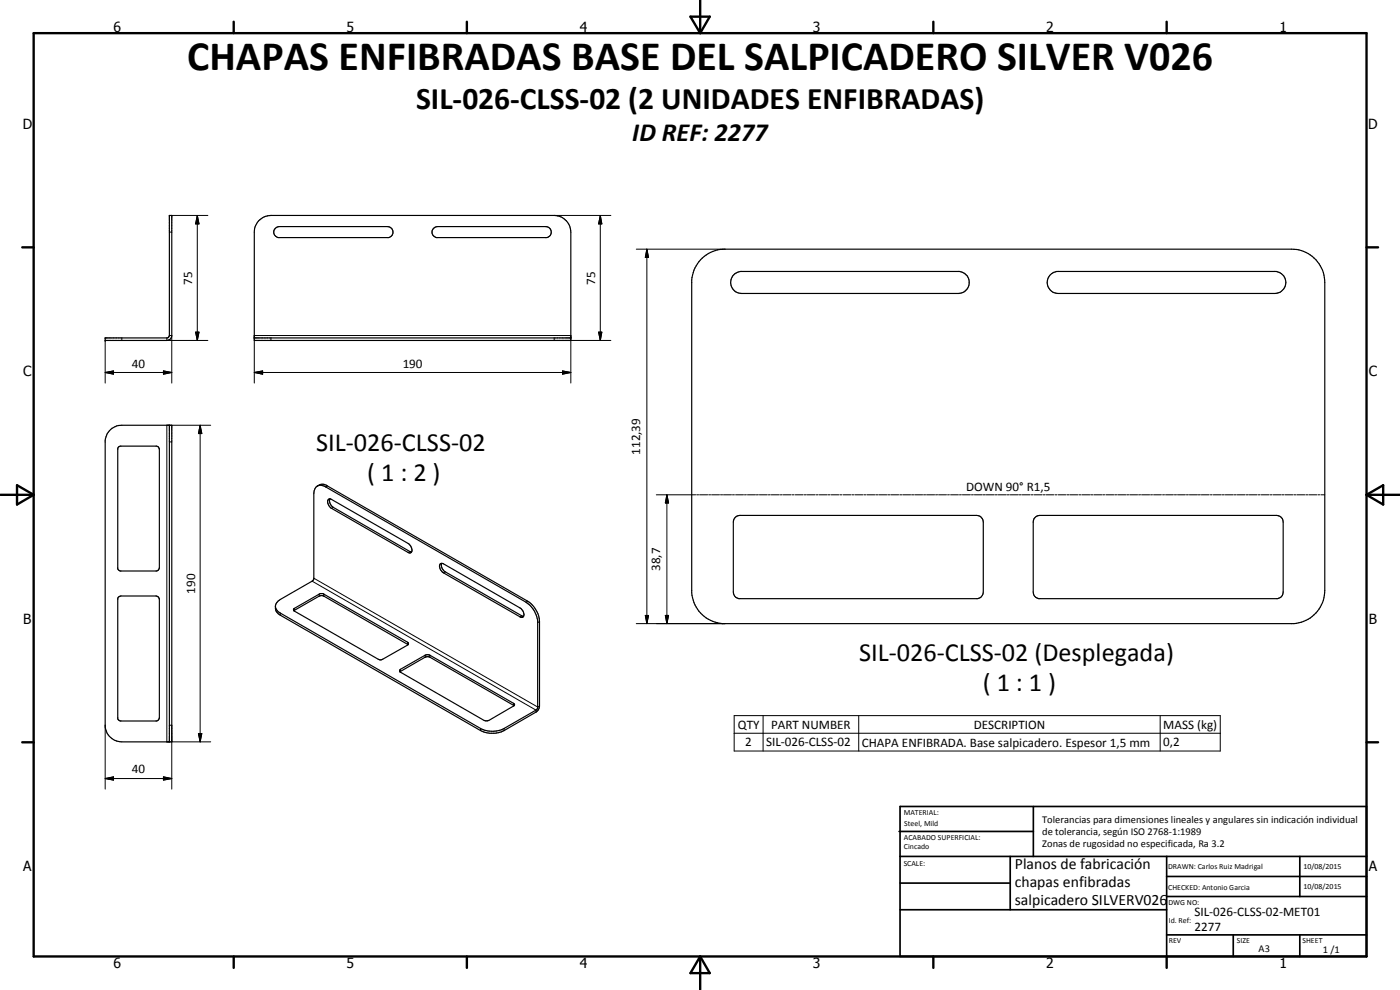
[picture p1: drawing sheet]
<svg xmlns="http://www.w3.org/2000/svg" width="420mm" height="297mm" viewBox="0 0 420 297" stroke-linecap="round" stroke-linejoin="round" font-family="sans-serif">
<g fill="none" stroke="#000" stroke-width=".35">
<path d="M50.8 64.6h.8l-.1 36.6-.4 .5-1 .5h-18.5v-.8h18.6l.5-.4zM77.6 66.3a5 5 0 0 1 3.7-1.7h85a5 5 0 0 1 5 5v32.6h-95v-32.6l.2-1.5zM82.5 68.7l.5-.5 .8-.2h32.5a1.67 1.67 0 0 1 1.6 1.5 1.67 1.67 0 0 1-1.3 1.8h-33.1a1.63 1.63 0 0 1-1-2.6zM130 68.7l.5-.5 .8-.2h32.5a1.67 1.67 0 0 1 1.6 1.5 1.67 1.67 0 0 1-1.3 1.8h-33.1a1.63 1.63 0 0 1-1-2.6zM210.3 77.9a10 10 0 0 1 7.3-3.1h170a10 10 0 0 1 10 10v92.4a10 10 0 0 1-9.3 9.9h-171.5a10.1 10.1 0 0 1-9.2-9.2v-93.9a10 10 0 0 1 2.7-6.1zM220 82.7l.5-.6 1.7-.7h65.8a3.3 3.3 0 0 1 2.9 3.5 3.3 3.3 0 0 1-3.3 3.2h-65a3.3 3.3 0 0 1-3-1.9 3.3 3.3 0 0 1 .4-3.5zM315.2 82.4l1.1-.7 .8-.3h65.9a3.3 3.3 0 0 1 2.9 3.5 3.3 3.3 0 0 1-3.3 3.2h-65a3.3 3.3 0 0 1-3.1-2.1 3.3 3.3 0 0 1 .7-3.6zM76.3 101.4h95M32.8 129.2l.8-.7 1.9-.8 16.1-.1v95h-15a5 5 0 0 1-5-4.5v-86l.4-1.5zM35.5 134.2l.6-.3h10.9l.4 .1 .4 .6v35.7l-.4 .8-.4 .2h-10.9l-.7-.5-.1-36.2zM50.8 127.6v95M95.2 145.8a2.38 2.38 0 0 1 3 0l60.2 34.6a8 8 0 0 1 3.5 6.1v25.3l-.2 .8-.6 .9-9.8 5.7a7.8 7.8 0 0 1-7.1 0l-60.1-34.6a2.62 2.62 0 0 1-1.5-2.4 2.62 2.62 0 0 1 1.5-2.3l9.6-5.5 .4-.6 .1-25.7a2.17 2.17 0 0 1 1-2.3 2.17 2.17 0 0 1 2.5 .3l60.1 34.6a7.8 7.8 0 0 1 3.6 5.7l-.1 26.1-.4 .6-9.6 5.5a7.8 7.8 0 0 1-7.1 0l-60.1-34.7-1.1-.9-.3-.9"/>
<path d="M98.5 150l.4-.3 .6 .2 23 13.2a1.98 1.98 0 0 1 .8 2.8l-.8-.1-23-13.3a2.32 2.32 0 0 1-1-2.5zM99 149.6a2.19 2.19 0 0 0 1 2.6l23.5 13.4M220.5 155.4l.6-.5 1-.3h71a2 2 0 0 1 2 2v21a2.09 2.09 0 0 1-1.7 2h-71.7a1.98 1.98 0 0 1-1.6-2v-21zM310.5 155.4l.6-.5 1-.3h71a2 2 0 0 1 2 2v21a1.98 1.98 0 0 1-1.7 2h-71.7a1.98 1.98 0 0 1-1.6-2v-21zM35.5 179.2l.8-.4h10.5l.6 .3 .4 .5v35.7l-.4 .8-.4 .2h-10.9l-.7-.5-.1-36.2zM132.2 169.2h.9l23 13.2a1.96 1.96 0 0 1 .8 2.8h-.6l-23.2-13.3a2.09 2.09 0 0 1-.9-2.7zM132.6 169a2.23 2.23 0 0 0 1 2.6l23.5 13.4M88.2 183.3l7.6-4.4 1-.2 25.7 14.7M88.2 183.3l-.1-.4 .2-.4 7.5-4.2 1-.2 25.5 14.6 .3 .3-.1 .4M88.2 183.3l25.7 14.7 1-.2 7.6-4.4M120 201.6l25.7 14.7 1-.1 7.6-4.4M120 201.6l-.1-.4 .3-.4 7.4-4.2 1.3-.1 25.2 14.5 .3 .4-.1 .4"/>
<path d="M120 201.6l7.6-4.4 1.3-.1 25.4 14.7"/>
</g>
<g fill="none" stroke="#000" stroke-width=".3">
<path d="M50.8 69.6h.8M51.6 64.6h10.8M59.2 64.6l.5 2.6h-1zM59.2 64.6v37.6M166.3 64.6h17M180.2 64.6l.4 2.6h-.9zM180.2 64.6v37.6M191 74.8h26.6M194.1 74.8l.5 2.5h-.9zM194.1 74.8v112.3M58.7 99.7h1l-.5 2.5zM179.7 99.7h.9l-.4 2.5z"/>
<path d="M31.6 111.8l2.5-.5v1zM31.6 111.8h20M31.6 102.2v12.7M36.6 101.4v.8M49.1 111.3l2.5 .5-2.5 .5zM50.1 101.4v.8h12.3M50.8 100.7h.8v14.2M76.3 111.8l2.5-.5v1zM76.3 114.9v-14.2h95v14.2M76.3 111.8h95M81.3 101.4v.8M166.3 101.4v.8h17"/>
<path d="M168.8 111.3l2.5 .5-2.5 .5zM50.8 132.6h.8M60.1 127.6l.5 2.5h-1zM60.1 127.6v95M63.2 127.6h-13.1v95h13.1M98.2 145.8l-.5 .3M100 152.2l-.5 .3M197 148.5h11.8M200.1 148.5l.5 2.4h-.9zM200.1 148.5v38.6M209.1 148.5h.6M210 148.5h2.4"/>
<path d="M212.7 148.5h.6M213.6 148.5h2.3M216.2 148.5h.7M217.1 148.5h2.4M219.8 148.5h.6M220.8 148.5h2.3M223.4 148.5h.6M224.3 148.5h2.4M227 148.5h.6M227.9 148.5h2.4M230.6 148.5h.6M231.5 148.5h2.4"/>
<path d="M234.2 148.5h.6M235.1 148.5h2.3M237.8 148.5h.5M238.7 148.5h2.3M241.3 148.5h.7M242.2 148.5h2.4M244.9 148.5h.6M245.8 148.5h2.4M248.5 148.5h.6M249.4 148.5h2.4M252.1 148.5h.6M253 148.5h2.4"/>
<path d="M255.7 148.5h.6M256.6 148.5h2.4M259.3 148.5h.6M260.2 148.5h2.3M262.8 148.5h.6M263.7 148.5h2.4M266.4 148.5h.6M267.3 148.5h2.4M270 148.5h.6M270.9 148.5h2.4M273.6 148.5h.6M274.5 148.5h2.4"/>
<path d="M277.2 148.5h.6M278.1 148.5h2.4M280.8 148.5h.6M281.7 148.5h2.3M284.4 148.5h.5M285.3 148.5h2.3M287.9 148.5h.6M288.8 148.5h2.4M291.5 148.5h.6M292.4 148.5h2.4M295.1 148.5h.6M296 148.5h2.4"/>
<path d="M298.7 148.5h.6M299.6 148.5h2.4M302.3 148.5h.6M303.2 148.5h2.4M305.8 148.5h.7M306.8 148.5h2.3M309.4 148.5h.6M310.3 148.5h2.4M313 148.5h.6M313.9 148.5h2.4M316.6 148.5h.6M317.5 148.5h2.4"/>
<path d="M320.2 148.5h.6M321.1 148.5h2.4M323.8 148.5h.6M324.7 148.5h2.4M327.4 148.5h.6M328.3 148.5h2.4M331 148.5h.5M331.9 148.5h2.4M334.5 148.5h.6M335.4 148.5h2.5M338.1 148.5h.6M339 148.5h2.4"/>
<path d="M341.7 148.5h.6M342.6 148.5h2.4M345.3 148.5h.6M346.2 148.5h2.4M348.9 148.5h.6M349.8 148.5h2.4M352.5 148.5h.6M353.4 148.5h2.4M356.1 148.5h.5M356.9 148.5h2.5M359.6 148.5h.6M360.5 148.5h2.4"/>
<path d="M363.3 148.5h.5M364.1 148.5h2.4M366.8 148.5h.6M367.7 148.5h2.4M370.4 148.5h.6M371.3 148.5h2.4M374 148.5h.6M374.9 148.5h2.4M377.6 148.5h.6M378.4 148.5h2.5M381.2 148.5h.6M382 148.5h2.5"/>
<path d="M384.7 148.5h.6M385.6 148.5h2.4M388.3 148.5h.6M389.2 148.5h2.4M391.9 148.5h.6M392.8 148.5h2.4M395.5 148.5h.6M396.4 148.5h1.2M93.7 174.4l67.2 38.7v.6M94.2 173.5l67.2 38.6 .5-.3M95.8 178.3v.6M97.2 178.3v.6"/>
<path d="M123 165.5l-.5 .3M133.6 171.6l-.5 .3M84.1 183.9v.7M88.3 182.5v.6M122.3 192.7v.6M127.6 196.6v.6M129 196.6v.6M156.6 184.8l-.5 .3M158.4 180.4l-.6 .3M161.9 186.5l-.5 .3M191 187.1h26.6M193.7 184.7h.9l-.5 2.4z"/>
<path d="M199.7 184.7h.9l-.5 2.4zM31.6 217.6v19.2M50.8 217.6h.8v19.2M120.2 200.8v.7M144.2 218.6v.6M151.3 218.6v.6M154.1 211v.6M220.3 214.7h145.9v10.6h-145.9zM229 214.7v10.6M257.7 214.7v10.6M348.2 214.7v10.6M31.6 233.6l2.5-.5v1z"/>
<path d="M31.6 233.6h20M49.1 233.1l2.5 .5-2.5 .5zM59.6 220.1h1l-.5 2.5zM220.3 220h145.9"/>
</g>
<g fill="#000">
<circle cx="31.6" cy="101.4" r=".18"/>
<circle cx="31.6" cy="102.2" r=".18"/>
<circle cx="76.3" cy="101.4" r=".18"/>
<circle cx="171.3" cy="101.4" r=".18"/>
</g>
<g fill="none" stroke="#000" stroke-width=".71">
<path d="M10.1 9.9h400v277.1h-400zM70.1 6.5v3.4M140.1 6.5v3.4M207.2 5h5.8l-2.9 4.9zM210.1 0v9.9M280.1 6.5v3.4M350.1 6.5v3.4M6.7 74.2h3.4M410.1 74.2h3.5M.1 148.5h10M5.1 145.6l5 2.9-5 2.9zM410.1 148.5h10"/>
<path d="M410.1 148.5l5-2.9v5.8zM6.7 222.7h3.4M410.1 222.7h3.5M70.1 287v3.4M140.1 287v3.4M210.1 287v10M210.1 287l2.9 5h-5.8zM280.1 287v3.4M350.1 287v3.4"/>
</g>
<g fill="none" stroke="#000" stroke-width=".51">
<path d="M269.8 249.5h40.3M270.1 242h140v45h-140zM270.1 257h140M303.2 257v16M310.1 242v15M350.1 257v30M390.1 257v12M270.1 265h33.1M270.1 273h80M350.1 269h60M350.1 263h60M350.1 280.5h60"/>
<path d="M370.1 280.5v6.5M390.1 280.5v6.5"/>
</g>
<g fill="#000">
<path d="M59.2 64.6l.5 2.6h-1zM180.2 64.6l.4 2.6h-.9zM194.1 74.8l.5 2.5h-.9zM58.7 99.7h1l-.5 2.5zM179.7 99.7h.9l-.4 2.5zM31.6 111.8l2.5-.5v1zM49.1 111.3l2.5 .5-2.5 .5zM76.3 111.8l2.5-.5v1zM168.8 111.3l2.5 .5-2.5 .5zM60.1 127.6l.5 2.5h-1zM200.1 148.5l.5 2.4h-.9zM193.7 184.7h.9l-.5 2.4z"/>
<path d="M199.7 184.7h.9l-.5 2.4zM31.6 233.6l2.5-.5v1zM49.1 233.1l2.5 .5-2.5 .5zM59.6 220.1h1l-.5 2.5z"/>
</g>
<text font-size="12.6" x="56.2" y="21">CHAPAS ENFIBRADAS BASE DEL SALPICADERO SILVER V026</text>
<text font-size="9.4" x="124.9" y="32.9">SIL-026-CLSS-02 (2 UNIDADES ENFIBRADAS)</text>
<g font-size="7.9">
<text x="189.8" y="42.3">ID REF: 2277</text>
<text x="94.9" y="135.3">SIL-026-CLSS-02</text>
<text x="110.2" y="144.3">( 1 : 2 )</text>
<text x="257.8" y="198.2">SIL-026-CLSS-02 (Desplegada)</text>
<text x="295" y="207.2">( 1 : 1 )</text>
</g>
<g font-size="4.7">
<text x="304.6" y="260.8">Planos de fabricación</text>
<text x="304.6" y="266.2">chapas enfibradas</text>
<text x="304.6" y="271.6">salpicadero SILVERV026</text>
</g>
<g font-size="4.2">
<text x="34" y="9.6">6</text>
<text x="104" y="9.6">5</text>
<text x="174" y="9.6">4</text>
<text x="244" y="9.6">3</text>
<text x="314" y="9.6">2</text>
<text x="384" y="9.6">1</text>
<text x="6.8" y="38.7">D</text>
<text x="410.6" y="38.7">D</text>
<text x="7" y="112.9">C</text>
<text x="410.8" y="112.9">C</text>
<text x="7" y="187.1">B</text>
<text x="410.8" y="187.1">B</text>
<text x="7" y="261.4">A</text>
<text x="410.8" y="261.4">A</text>
<text x="34" y="290.4">6</text>
<text x="104" y="290.4">5</text>
<text x="174" y="290.4">4</text>
<text x="244" y="290.4">3</text>
<text x="314" y="290.4">2</text>
<text x="384" y="290.4">1</text>
</g>
<g font-size="3.9">
<text x="57.6" y="85.4" transform="rotate(-90 57.6 85.4)">75</text>
<text x="178.6" y="85.4" transform="rotate(-90 178.6 85.4)">75</text>
<text x="39.6" y="110.3">40</text>
<text x="120.8" y="110.3">190</text>
<text x="192.1" y="136.4" transform="rotate(-90 192.1 136.4)">112,39</text>
<text x="289.9" y="147.2">DOWN 90° R1,5</text>
<text x="198.1" y="171.3" transform="rotate(-90 198.1 171.3)">38,7</text>
<text x="58.5" y="178.1" transform="rotate(-90 58.5 178.1)">190</text>
<text x="221.4" y="218.7">QTY</text>
<text x="231.4" y="218.6">PART NUMBER</text>
<text x="292.2" y="218.7">DESCRIPTION</text>
<text x="349.1" y="218.7">MASS (kg)</text>
<text x="223.7" y="223.9">2</text>
<text x="229.9" y="223.9">SIL-026-CLSS-02</text>
<text x="258.6" y="224">CHAPA ENFIBRADA. Base salpicadero. Espesor 1,5 mm</text>
<text x="349.1" y="223.9">0,2</text>
<text x="39.6" y="232">40</text>
<text x="358.5" y="275">SIL-026-CLSS-02-MET01</text>
<text x="358.5" y="279.4">2277</text>
</g>
<g font-size="3.1">
<text x="312.7" y="246.8">Tolerancias para dimensiones lineales y angulares sin indicación individual</text>
<text x="312.7" y="250.4">de tolerancia, según ISO 2768-1:1989</text>
<text x="312.7" y="254">Zonas de rugosidad no especificada, Ra 3.2</text>
<text x="377.7" y="285.6">A3</text>
<text x="397" y="285.9">1 /1</text>
</g>
<g font-size="2.4">
<text x="271.2" y="244.4">MATERIAL:</text>
<text x="271.3" y="252">ACABADO SUPERFICIAL:</text>
<text x="271.4" y="247.9">Steel, Mild</text>
<text x="271.3" y="254.6">Cincado</text>
<text x="271.2" y="259.7">SCALE:</text>
<text x="350.6" y="260.8">DRAWN: Carlos Ruiz Madrigal</text>
<text x="391.2" y="260.6">10/08/2015</text>
<text x="350.6" y="267">CHECKED: Antonio Garcia</text>
<text x="391.2" y="266.7">10/08/2015</text>
<text x="350.6" y="271.4">DWG NO:</text>
<text x="350.8" y="276.9">Id. Ref:</text>
<text x="350.8" y="282.8">REV</text>
<text x="371.2" y="282.9">SIZE</text>
<text x="390.9" y="282.9">SHEET</text>
</g>
</svg>
